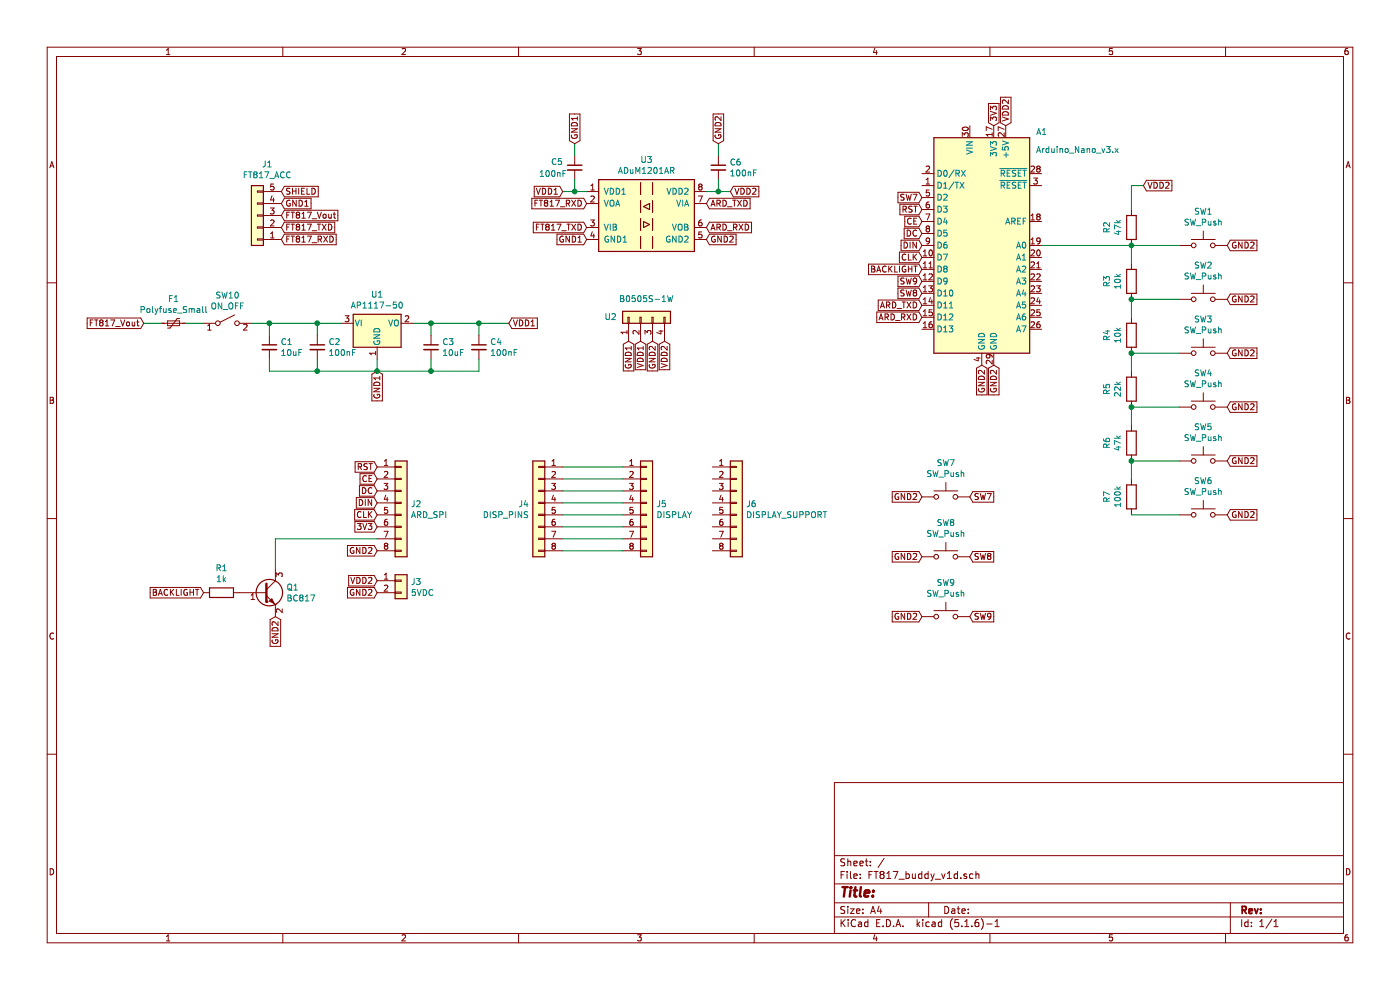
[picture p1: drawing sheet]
EESchema Schematic File Version 4
EELAYER 30 0
EELAYER END
$Descr A4 11693 8268
encoding utf-8
Sheet 1 1
Title ""
Date ""
Rev ""
Comp ""
Comment1 ""
Comment2 ""
Comment3 ""
Comment4 ""
$EndDescr
$Comp
L MCU_Module:Arduino_Nano_v3.x A1
U 1 1
P 8200 2050
F 0 "A1" H 8700 3000 50  0000 C CNN
F 1 "Arduino_Nano_v3.x" H 9000 2850 50  0000 C CNN
F 2 "Module:Arduino_Nano" H 8200 2050 50  0001 C CIN
F 3 "http://www.mouser.com/pdfdocs/Gravitech_Arduino_Nano3_0.pdf" H 8200 2050 50  0001 C CNN
	1    8200 2050
	1    0    0    -1  
$EndComp
$Comp
L Regulator_Linear:AP1117-50 U1
U 1 1
P 3150 2700
F 0 "U1" H 3150 2942 50  0000 C CNN
F 1 "AP1117-50" H 3150 2851 50  0000 C CNN
F 2 "Package_TO_SOT_SMD:SOT-223-3_TabPin2" H 3150 2900 50  0001 C CNN
F 3 "http://www.diodes.com/datasheets/AP1117.pdf" H 3250 2450 50  0001 C CNN
	1    3150 2700
	1    0    0    -1  
$EndComp
$Comp
L Connector_Generic:Conn_01x04 U2
U 1 1
P 5350 2650
F 0 "U2" V 5350 2900 50  0000 C CNN
F 1 "B0505S-1W" V 5500 2600 50  0000 C CNN
F 2 "Connector_PinHeader_2.54mm:PinHeader_1x04_P2.54mm_Vertical" H 5350 2650 50  0001 C CNN
F 3 "~" H 5350 2650 50  0001 C CNN
	1    5350 2650
	0    -1   -1   0   
$EndComp
$Comp
L Isolator:ADuM1201AR U3
U 1 1
P 5400 1800
F 0 "U3" H 5400 2267 50  0000 C CNN
F 1 "ADuM1201AR" H 5400 2176 50  0000 C CNN
F 2 "Package_SO:SOIC-8_3.9x4.9mm_P1.27mm" H 5400 1400 50  0001 C CIN
F 3 "https://www.analog.com/media/en/technical-documentation/data-sheets/ADuM1200_1201.pdf" H 5400 1700 50  0001 C CNN
	1    5400 1800
	1    0    0    -1  
$EndComp
$Comp
L Connector_Generic:Conn_01x05 J1
U 1 1
P 2150 1800
F 0 "J1" H 2068 1375 50  0000 C CNN
F 1 "FT817_ACC" H 2068 1466 50  0000 C CNN
F 2 "Connector_PinHeader_2.54mm:PinHeader_1x05_P2.54mm_Horizontal" H 2150 1800 50  0001 C CNN
F 3 "~" H 2150 1800 50  0001 C CNN
	1    2150 1800
	-1   0    0    1   
$EndComp
Text GLabel 5250 2850 3    50   Input ~ 0
GND1
Text GLabel 5350 2850 3    50   Input ~ 0
VDD1
Text GLabel 5450 2850 3    50   Input ~ 0
GND2
Text GLabel 5550 2850 3    50   Input ~ 0
VDD2
Text GLabel 4900 2000 0    50   Input ~ 0
GND1
Text GLabel 5900 2000 2    50   Input ~ 0
GND2
Text GLabel 4700 1600 0    50   Input ~ 0
VDD1
Text GLabel 6100 1600 2    50   Input ~ 0
VDD2
Text GLabel 4250 2700 2    50   Input ~ 0
VDD1
Text GLabel 3150 3100 3    50   Input ~ 0
GND1
Text GLabel 2350 1700 2    50   Input ~ 0
GND1
Text GLabel 2350 1800 2    50   Input ~ 0
FT817_Vout
Text GLabel 1200 2700 0    50   Input ~ 0
FT817_Vout
Wire Wire Line
	3450 2700 3600 2700
Text GLabel 2350 2000 2    50   Input ~ 0
FT817_RXD
Text GLabel 2350 1900 2    50   Input ~ 0
FT817_TXD
Text GLabel 2350 1600 2    50   Input ~ 0
SHIELD
Text GLabel 4900 1900 0    50   Input ~ 0
FT817_TXD
Text GLabel 4900 1700 0    50   Input ~ 0
FT817_RXD
Text GLabel 8400 1050 1    50   Input ~ 0
VDD2
Text GLabel 8200 3050 3    50   Input ~ 0
GND2
Text GLabel 8300 3050 3    50   Input ~ 0
GND2
Text GLabel 5900 1900 2    50   Input ~ 0
ARD_RXD
Text GLabel 5900 1700 2    50   Input ~ 0
ARD_TXD
Text GLabel 7700 2550 0    50   Input ~ 0
ARD_TXD
Text GLabel 7700 2650 0    50   Input ~ 0
ARD_RXD
Text GLabel 7700 2250 0    50   Input ~ 0
BACKLIGHT
$Comp
L Connector_Generic:Conn_01x08 J2
U 1 1
P 3350 4200
F 0 "J2" H 3430 4192 50  0000 L CNN
F 1 "ARD_SPI" H 3430 4101 50  0000 L CNN
F 2 "Connector_PinHeader_2.54mm:PinHeader_1x08_P2.54mm_Vertical" H 3350 4200 50  0001 C CNN
F 3 "~" H 3350 4200 50  0001 C CNN
	1    3350 4200
	1    0    0    -1  
$EndComp
$Comp
L Device:R R1
U 1 1
P 1850 4950
F 0 "R1" V 1643 4950 50  0000 C CNN
F 1 "1k" V 1734 4950 50  0000 C CNN
F 2 "Resistor_SMD:R_0805_2012Metric_Pad1.15x1.40mm_HandSolder" V 1780 4950 50  0001 C CNN
F 3 "~" H 1850 4950 50  0001 C CNN
	1    1850 4950
	0    1    1    0   
$EndComp
Text GLabel 1700 4950 0    50   Input ~ 0
BACKLIGHT
Text GLabel 2300 5150 3    50   Input ~ 0
GND2
Wire Wire Line
	2300 4750 2300 4500
Wire Wire Line
	2300 4500 3150 4500
Text GLabel 3150 4600 0    50   Input ~ 0
GND2
Text GLabel 3150 4400 0    50   Input ~ 0
3V3
Text GLabel 8300 1050 1    50   Input ~ 0
3V3
$Comp
L Connector_Generic:Conn_01x02 J3
U 1 1
P 3350 4850
F 0 "J3" H 3430 4842 50  0000 L CNN
F 1 "5VDC" H 3430 4751 50  0000 L CNN
F 2 "Connector_PinHeader_2.54mm:PinHeader_1x02_P2.54mm_Vertical" H 3350 4850 50  0001 C CNN
F 3 "~" H 3350 4850 50  0001 C CNN
	1    3350 4850
	1    0    0    -1  
$EndComp
Text GLabel 3150 4950 0    50   Input ~ 0
GND2
Text GLabel 3150 4850 0    50   Input ~ 0
VDD2
Text GLabel 3150 4300 0    50   Input ~ 0
CLK
Text GLabel 3150 4200 0    50   Input ~ 0
DIN
Text GLabel 3150 4100 0    50   Input ~ 0
DC
Text GLabel 3150 4000 0    50   Input ~ 0
CE
Text GLabel 3150 3900 0    50   Input ~ 0
RST
$Comp
L Transistor_BJT:BC817 Q1
U 1 1
P 2200 4950
F 0 "Q1" H 2391 4996 50  0000 L CNN
F 1 "BC817" H 2391 4905 50  0000 L CNN
F 2 "Package_TO_SOT_SMD:SOT-23" H 2400 4875 50  0001 L CIN
F 3 "http://www.fairchildsemi.com/ds/BC/BC817.pdf" H 2200 4950 50  0001 L CNN
	1    2200 4950
	1    0    0    -1  
$EndComp
Text GLabel 7700 2150 0    50   Input ~ 0
CLK
Text GLabel 7700 2050 0    50   Input ~ 0
DIN
Text GLabel 7700 1950 0    50   Input ~ 0
DC
Text GLabel 7700 1850 0    50   Input ~ 0
CE
Text GLabel 7700 1750 0    50   Input ~ 0
RST
Text GLabel 7700 1650 0    50   Input ~ 0
SW7
Text GLabel 7700 2450 0    50   Input ~ 0
SW8
Text GLabel 7700 2350 0    50   Input ~ 0
SW9
Text GLabel 7700 4150 0    50   Input ~ 0
GND2
Text GLabel 7700 4650 0    50   Input ~ 0
GND2
Text GLabel 7700 5150 0    50   Input ~ 0
GND2
Text GLabel 8100 4150 2    50   Input ~ 0
SW7
Text GLabel 8100 4650 2    50   Input ~ 0
SW8
Text GLabel 8100 5150 2    50   Input ~ 0
SW9
$Comp
L Connector_Generic:Conn_01x08 J4
U 1 1
P 4500 4200
F 0 "J4" H 4580 4192 50  0000 L CNN
F 1 "DISP_PINS" H 4580 4101 50  0000 L CNN
F 2 "Connector_PinHeader_2.54mm:PinHeader_1x08_P2.54mm_Vertical" H 4500 4200 50  0001 C CNN
F 3 "~" H 4500 4200 50  0001 C CNN
	1    4500 4200
	-1   0    0    -1  
$EndComp
$Comp
L Connector_Generic:Conn_01x08 J5
U 1 1
P 5400 4200
F 0 "J5" H 5480 4192 50  0000 L CNN
F 1 "DISPLAY" H 5480 4101 50  0000 L CNN
F 2 "Connector_PinHeader_2.54mm:PinHeader_1x08_P2.54mm_Vertical" H 5400 4200 50  0001 C CNN
F 3 "~" H 5400 4200 50  0001 C CNN
	1    5400 4200
	1    0    0    -1  
$EndComp
$Comp
L Connector_Generic:Conn_01x08 J6
U 1 1
P 6150 4200
F 0 "J6" H 6230 4192 50  0000 L CNN
F 1 "DISPLAY_SUPPORT" H 6230 4101 50  0000 L CNN
F 2 "Connector_PinHeader_2.54mm:PinHeader_1x08_P2.54mm_Vertical" H 6150 4200 50  0001 C CNN
F 3 "~" H 6150 4200 50  0001 C CNN
	1    6150 4200
	1    0    0    -1  
$EndComp
Wire Wire Line
	4700 3900 5200 3900
Wire Wire Line
	4700 4000 5200 4000
Wire Wire Line
	4700 4100 5200 4100
Wire Wire Line
	4700 4200 5200 4200
Wire Wire Line
	4700 4300 5200 4300
Wire Wire Line
	4700 4400 5200 4400
Wire Wire Line
	4700 4500 5200 4500
Wire Wire Line
	4700 4600 5200 4600
$Comp
L Device:R R2
U 1 1
P 9450 1900
F 0 "R2" V 9243 1900 50  0000 C CNN
F 1 "47k" V 9334 1900 50  0000 C CNN
F 2 "Resistor_SMD:R_0805_2012Metric_Pad1.15x1.40mm_HandSolder" V 9380 1900 50  0001 C CNN
F 3 "~" H 9450 1900 50  0001 C CNN
	1    9450 1900
	1    0    0    -1  
$EndComp
Wire Wire Line
	9450 2050 9850 2050
Connection ~ 9450 2050
Text GLabel 9550 1550 2    50   Input ~ 0
VDD2
Wire Wire Line
	9550 1550 9450 1550
Wire Wire Line
	9450 1550 9450 1750
Text GLabel 10250 3850 2    50   Input ~ 0
GND2
Text GLabel 10250 4300 2    50   Input ~ 0
GND2
Text GLabel 10250 3400 2    50   Input ~ 0
GND2
Text GLabel 10250 2950 2    50   Input ~ 0
GND2
Text GLabel 10250 2500 2    50   Input ~ 0
GND2
Text GLabel 10250 2050 2    50   Input ~ 0
GND2
$Comp
L Device:R R3
U 1 1
P 9450 2350
F 0 "R3" V 9243 2350 50  0000 C CNN
F 1 "10k" V 9334 2350 50  0000 C CNN
F 2 "Resistor_SMD:R_0805_2012Metric_Pad1.15x1.40mm_HandSolder" V 9380 2350 50  0001 C CNN
F 3 "~" H 9450 2350 50  0001 C CNN
	1    9450 2350
	1    0    0    -1  
$EndComp
$Comp
L Device:R R4
U 1 1
P 9450 2800
F 0 "R4" V 9243 2800 50  0000 C CNN
F 1 "10k" V 9334 2800 50  0000 C CNN
F 2 "Resistor_SMD:R_0805_2012Metric_Pad1.15x1.40mm_HandSolder" V 9380 2800 50  0001 C CNN
F 3 "~" H 9450 2800 50  0001 C CNN
	1    9450 2800
	1    0    0    -1  
$EndComp
$Comp
L Device:R R5
U 1 1
P 9450 3250
F 0 "R5" V 9243 3250 50  0000 C CNN
F 1 "22k" V 9334 3250 50  0000 C CNN
F 2 "Resistor_SMD:R_0805_2012Metric_Pad1.15x1.40mm_HandSolder" V 9380 3250 50  0001 C CNN
F 3 "~" H 9450 3250 50  0001 C CNN
	1    9450 3250
	1    0    0    -1  
$EndComp
$Comp
L Device:R R6
U 1 1
P 9450 3700
F 0 "R6" V 9243 3700 50  0000 C CNN
F 1 "47k" V 9334 3700 50  0000 C CNN
F 2 "Resistor_SMD:R_0805_2012Metric_Pad1.15x1.40mm_HandSolder" V 9380 3700 50  0001 C CNN
F 3 "~" H 9450 3700 50  0001 C CNN
	1    9450 3700
	1    0    0    -1  
$EndComp
$Comp
L Device:R R7
U 1 1
P 9450 4150
F 0 "R7" V 9243 4150 50  0000 C CNN
F 1 "100k" V 9334 4150 50  0000 C CNN
F 2 "Resistor_SMD:R_0805_2012Metric_Pad1.15x1.40mm_HandSolder" V 9380 4150 50  0001 C CNN
F 3 "~" H 9450 4150 50  0001 C CNN
	1    9450 4150
	1    0    0    -1  
$EndComp
Wire Wire Line
	9450 2200 9450 2050
Wire Wire Line
	9450 2500 9450 2650
Wire Wire Line
	9450 2950 9450 3100
Wire Wire Line
	9450 3400 9450 3550
Wire Wire Line
	9450 3850 9450 4000
Wire Wire Line
	9450 4300 9850 4300
Wire Wire Line
	9850 3850 9450 3850
Connection ~ 9450 3850
Wire Wire Line
	9850 3400 9450 3400
Connection ~ 9450 3400
Wire Wire Line
	9850 2950 9450 2950
Connection ~ 9450 2950
Wire Wire Line
	9850 2500 9450 2500
Connection ~ 9450 2500
Wire Wire Line
	8700 2050 9450 2050
$Comp
L Device:C_Small C2
U 1 1
P 2650 2900
F 0 "C2" H 2742 2946 50  0000 L CNN
F 1 "100nF" H 2742 2855 50  0000 L CNN
F 2 "Capacitor_SMD:C_0805_2012Metric_Pad1.15x1.40mm_HandSolder" H 2650 2900 50  0001 C CNN
F 3 "~" H 2650 2900 50  0001 C CNN
	1    2650 2900
	1    0    0    -1  
$EndComp
$Comp
L Device:C_Small C3
U 1 1
P 3600 2900
F 0 "C3" H 3692 2946 50  0000 L CNN
F 1 "10uF" H 3692 2855 50  0000 L CNN
F 2 "Capacitor_SMD:C_0805_2012Metric_Pad1.15x1.40mm_HandSolder" H 3600 2900 50  0001 C CNN
F 3 "~" H 3600 2900 50  0001 C CNN
	1    3600 2900
	1    0    0    -1  
$EndComp
Wire Wire Line
	3150 3000 3150 3100
Wire Wire Line
	2650 3000 2650 3100
Wire Wire Line
	2650 3100 3150 3100
Wire Wire Line
	3600 3000 3600 3100
Wire Wire Line
	3600 3100 3150 3100
Connection ~ 3150 3100
Wire Wire Line
	2650 2800 2650 2700
Connection ~ 2650 2700
Wire Wire Line
	2650 2700 2850 2700
Wire Wire Line
	3600 2700 3600 2800
Connection ~ 3600 2700
$Comp
L Device:C_Small C1
U 1 1
P 2250 2900
F 0 "C1" H 2342 2946 50  0000 L CNN
F 1 "10uF" H 2342 2855 50  0000 L CNN
F 2 "Capacitor_SMD:C_0805_2012Metric_Pad1.15x1.40mm_HandSolder" H 2250 2900 50  0001 C CNN
F 3 "~" H 2250 2900 50  0001 C CNN
	1    2250 2900
	1    0    0    -1  
$EndComp
$Comp
L Device:C_Small C4
U 1 1
P 4000 2900
F 0 "C4" H 4092 2946 50  0000 L CNN
F 1 "100nF" H 4092 2855 50  0000 L CNN
F 2 "Capacitor_SMD:C_0805_2012Metric_Pad1.15x1.40mm_HandSolder" H 4000 2900 50  0001 C CNN
F 3 "~" H 4000 2900 50  0001 C CNN
	1    4000 2900
	1    0    0    -1  
$EndComp
Wire Wire Line
	2100 2700 2250 2700
Wire Wire Line
	2250 2800 2250 2700
Connection ~ 2250 2700
Wire Wire Line
	2250 2700 2650 2700
Wire Wire Line
	2250 3000 2250 3100
Wire Wire Line
	2250 3100 2650 3100
Connection ~ 2650 3100
Wire Wire Line
	3600 2700 4000 2700
Wire Wire Line
	3600 3100 4000 3100
Wire Wire Line
	4000 3100 4000 3000
Connection ~ 3600 3100
Wire Wire Line
	4000 2800 4000 2700
Connection ~ 4000 2700
Wire Wire Line
	4000 2700 4250 2700
$Comp
L Device:C_Small C6
U 1 1
P 6000 1400
F 0 "C6" H 6092 1446 50  0000 L CNN
F 1 "100nF" H 6092 1355 50  0000 L CNN
F 2 "Capacitor_SMD:C_0805_2012Metric_Pad1.15x1.40mm_HandSolder" H 6000 1400 50  0001 C CNN
F 3 "~" H 6000 1400 50  0001 C CNN
	1    6000 1400
	1    0    0    -1  
$EndComp
$Comp
L Device:C_Small C5
U 1 1
P 4800 1400
F 0 "C5" H 4600 1450 50  0000 L CNN
F 1 "100nF" H 4500 1350 50  0000 L CNN
F 2 "Capacitor_SMD:C_0805_2012Metric_Pad1.15x1.40mm_HandSolder" H 4800 1400 50  0001 C CNN
F 3 "~" H 4800 1400 50  0001 C CNN
	1    4800 1400
	1    0    0    -1  
$EndComp
Text GLabel 4800 1200 1    50   Input ~ 0
GND1
Text GLabel 6000 1200 1    50   Input ~ 0
GND2
Wire Wire Line
	4700 1600 4800 1600
Wire Wire Line
	5900 1600 6000 1600
Wire Wire Line
	6000 1500 6000 1600
Connection ~ 6000 1600
Wire Wire Line
	6000 1600 6100 1600
Wire Wire Line
	6000 1300 6000 1200
Wire Wire Line
	4800 1200 4800 1300
Wire Wire Line
	4800 1500 4800 1600
Connection ~ 4800 1600
Wire Wire Line
	4800 1600 4900 1600
$Comp
L Switch:SW_SPST SW10
U 1 1
P 1900 2700
F 0 "SW10" H 1900 2935 50  0000 C CNN
F 1 "ON_OFF" H 1900 2844 50  0000 C CNN
F 2 "Button_Switch_THT:SW_Slide_1P2T_CK_OS102011MS2Q" H 1900 2700 50  0001 C CNN
F 3 "~" H 1900 2700 50  0001 C CNN
	1    1900 2700
	1    0    0    -1  
$EndComp
$Comp
L Switch:SW_Push SW1
U 1 1
P 10050 2050
F 0 "SW1" H 10050 2335 50  0000 C CNN
F 1 "SW_Push" H 10050 2244 50  0000 C CNN
F 2 "Button_Switch_THT:SW_PUSH_6mm" H 10050 2250 50  0001 C CNN
F 3 "~" H 10050 2250 50  0001 C CNN
	1    10050 2050
	1    0    0    -1  
$EndComp
$Comp
L Switch:SW_Push SW2
U 1 1
P 10050 2500
F 0 "SW2" H 10050 2785 50  0000 C CNN
F 1 "SW_Push" H 10050 2694 50  0000 C CNN
F 2 "Button_Switch_THT:SW_PUSH_6mm" H 10050 2700 50  0001 C CNN
F 3 "~" H 10050 2700 50  0001 C CNN
	1    10050 2500
	1    0    0    -1  
$EndComp
$Comp
L Switch:SW_Push SW3
U 1 1
P 10050 2950
F 0 "SW3" H 10050 3235 50  0000 C CNN
F 1 "SW_Push" H 10050 3144 50  0000 C CNN
F 2 "Button_Switch_THT:SW_PUSH_6mm" H 10050 3150 50  0001 C CNN
F 3 "~" H 10050 3150 50  0001 C CNN
	1    10050 2950
	1    0    0    -1  
$EndComp
$Comp
L Switch:SW_Push SW4
U 1 1
P 10050 3400
F 0 "SW4" H 10050 3685 50  0000 C CNN
F 1 "SW_Push" H 10050 3594 50  0000 C CNN
F 2 "Button_Switch_THT:SW_PUSH_6mm" H 10050 3600 50  0001 C CNN
F 3 "~" H 10050 3600 50  0001 C CNN
	1    10050 3400
	1    0    0    -1  
$EndComp
$Comp
L Switch:SW_Push SW5
U 1 1
P 10050 3850
F 0 "SW5" H 10050 4135 50  0000 C CNN
F 1 "SW_Push" H 10050 4044 50  0000 C CNN
F 2 "Button_Switch_THT:SW_PUSH_6mm" H 10050 4050 50  0001 C CNN
F 3 "~" H 10050 4050 50  0001 C CNN
	1    10050 3850
	1    0    0    -1  
$EndComp
$Comp
L Switch:SW_Push SW6
U 1 1
P 10050 4300
F 0 "SW6" H 10050 4585 50  0000 C CNN
F 1 "SW_Push" H 10050 4494 50  0000 C CNN
F 2 "Button_Switch_THT:SW_PUSH_6mm" H 10050 4500 50  0001 C CNN
F 3 "~" H 10050 4500 50  0001 C CNN
	1    10050 4300
	1    0    0    -1  
$EndComp
$Comp
L Switch:SW_Push SW7
U 1 1
P 7900 4150
F 0 "SW7" H 7900 4435 50  0000 C CNN
F 1 "SW_Push" H 7900 4344 50  0000 C CNN
F 2 "Button_Switch_THT:SW_PUSH_6mm" H 7900 4350 50  0001 C CNN
F 3 "~" H 7900 4350 50  0001 C CNN
	1    7900 4150
	1    0    0    -1  
$EndComp
$Comp
L Switch:SW_Push SW8
U 1 1
P 7900 4650
F 0 "SW8" H 7900 4935 50  0000 C CNN
F 1 "SW_Push" H 7900 4844 50  0000 C CNN
F 2 "Button_Switch_THT:SW_PUSH_6mm" H 7900 4850 50  0001 C CNN
F 3 "~" H 7900 4850 50  0001 C CNN
	1    7900 4650
	1    0    0    -1  
$EndComp
$Comp
L Switch:SW_Push SW9
U 1 1
P 7900 5150
F 0 "SW9" H 7900 5435 50  0000 C CNN
F 1 "SW_Push" H 7900 5344 50  0000 C CNN
F 2 "Button_Switch_THT:SW_PUSH_6mm" H 7900 5350 50  0001 C CNN
F 3 "~" H 7900 5350 50  0001 C CNN
	1    7900 5150
	1    0    0    -1  
$EndComp
$Comp
L Device:Polyfuse_Small F1
U 1 1
P 1450 2700
F 0 "F1" V 1245 2700 50  0000 C CNN
F 1 "Polyfuse_Small" V 1336 2700 50  0000 C CNN
F 2 "Fuse:Fuse_1206_3216Metric_Pad1.42x1.75mm_HandSolder" H 1500 2500 50  0001 L CNN
F 3 "~" H 1450 2700 50  0001 C CNN
	1    1450 2700
	0    1    1    0   
$EndComp
Wire Wire Line
	1200 2700 1350 2700
Wire Wire Line
	1550 2700 1700 2700
$EndSCHEMATC
